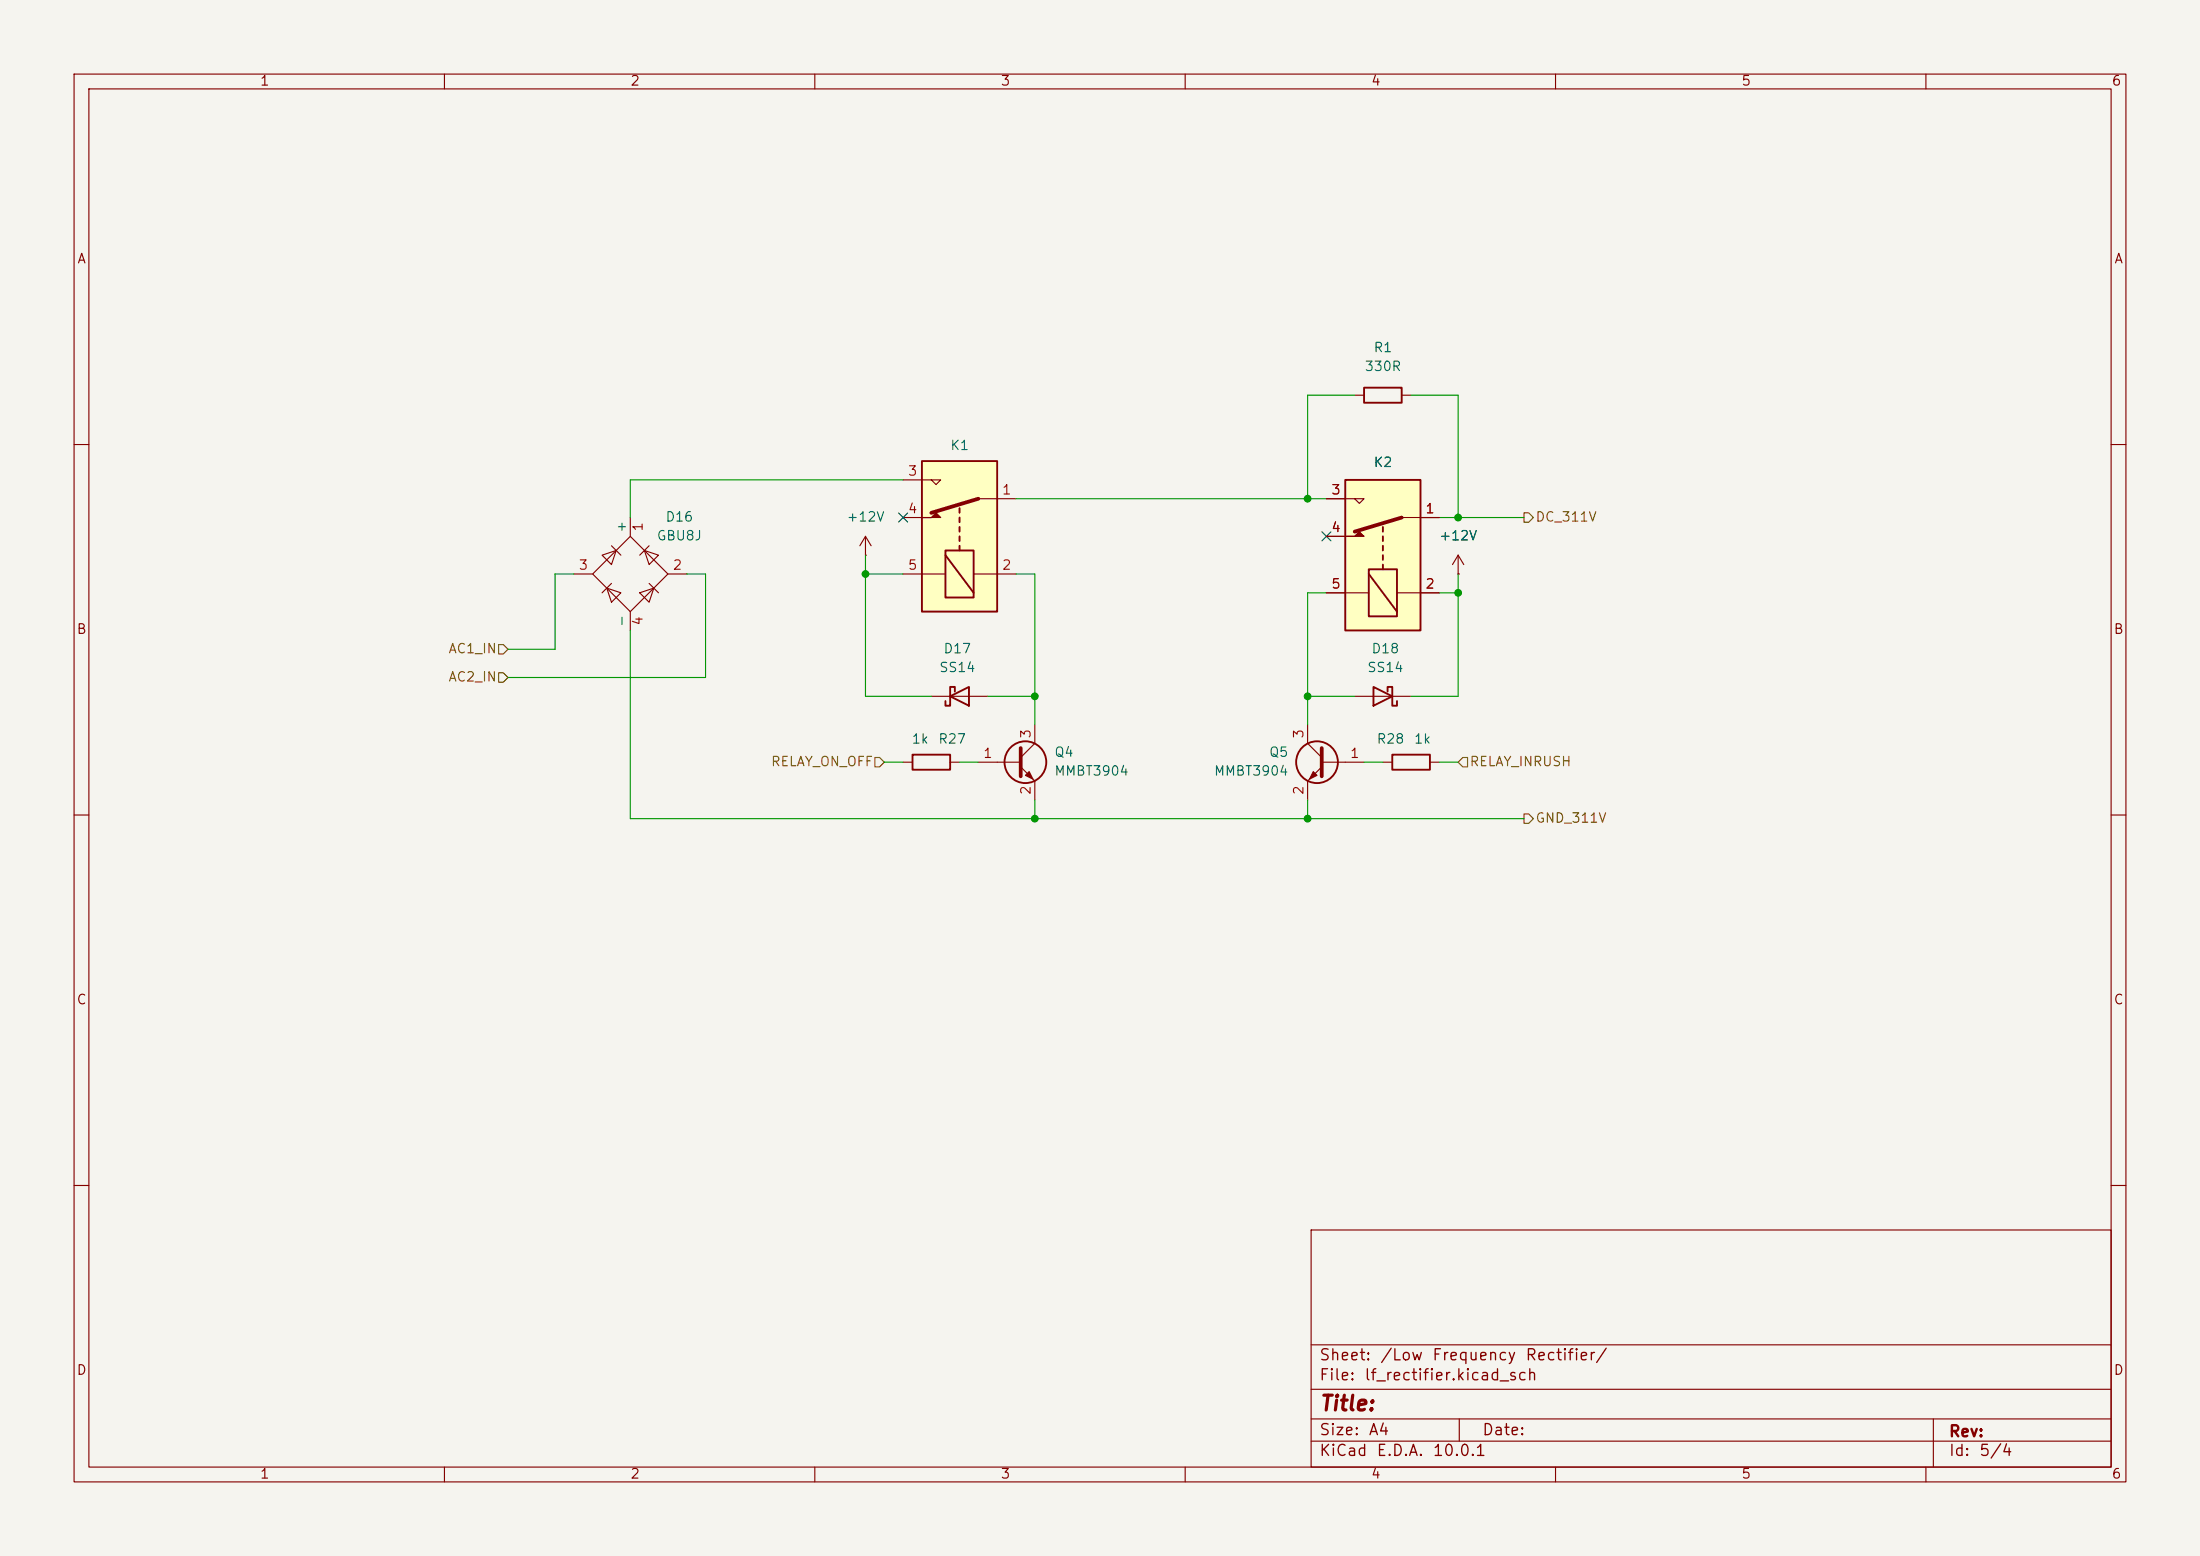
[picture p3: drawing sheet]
(kicad_sch
 (version 20260306)
 (generator "eeschema")
 (generator_version "10.0")
 (paper "A4")
 (lib_symbols
  (symbol "Device:R"
   (pin_numbers (hide yes))
   (pin_names
    (offset 0)) (exclude_from_sim no) (in_bom yes) (on_board yes)
   (in_pos_files yes)
   (duplicate_pin_numbers_are_jumpers no)
   (property "Reference" "R" (at 2.032 0 90) (show_name no) (do_not_autoplace no) (effects (font (size 1.27 1.27))))
   (property "Value" "R" (at 0 0 90) (show_name no) (do_not_autoplace no) (effects (font (size 1.27 1.27))))
   (property "Footprint" "" (at -1.778 0 90) (show_name no) (do_not_autoplace no) (hide yes) (effects (font (size 1.27 1.27))))
   (property "Datasheet" "" (at 0 0 0) (show_name no) (do_not_autoplace no) (hide yes) (effects (font (size 1.27 1.27))))
   (property "Description" "Resistor" (at 0 0 0) (show_name no) (do_not_autoplace no) (hide yes) (effects (font (size 1.27 1.27))))
   (symbol "R_0_1"
    (rectangle (start -1.016 -2.54) (end 1.016 2.54) (stroke (width 0.254) (type default)) (fill (type none))))
   (symbol "R_1_1"
    (pin passive line (at 0 3.81 270) (length 1.27) (name "" (effects (font (size 1.27 1.27)))) (number "1" (effects (font (size 1.27 1.27)))))
    (pin passive line (at 0 -3.81 90) (length 1.27) (name "" (effects (font (size 1.27 1.27)))) (number "2" (effects (font (size 1.27 1.27))))))
   (embedded_fonts no))
  (symbol "Diode:SS14"
   (pin_numbers (hide yes))
   (pin_names
    (offset 1.016) (hide yes)) (exclude_from_sim no) (in_bom yes) (on_board yes)
   (in_pos_files yes)
   (duplicate_pin_numbers_are_jumpers no)
   (property "Reference" "D" (at 0 2.54 0) (show_name no) (do_not_autoplace no) (effects (font (size 1.27 1.27))))
   (property "Value" "SS14" (at 0 -2.54 0) (show_name no) (do_not_autoplace no) (effects (font (size 1.27 1.27))))
   (property "Footprint" "Diode_SMD:D_SMA" (at 0 -4.445 0) (show_name no) (do_not_autoplace no) (hide yes) (effects (font (size 1.27 1.27))))
   (property "Datasheet" "https://www.vishay.com/docs/88746/ss12.pdf" (at 0 0 0) (show_name no) (do_not_autoplace no) (hide yes) (effects (font (size 1.27 1.27))))
   (property "Description" "40V 1A Schottky Diode, SMA" (at 0 0 0) (show_name no) (do_not_autoplace no) (hide yes) (effects (font (size 1.27 1.27))))
   (symbol "SS14_0_1"
    (polyline (pts (xy -1.905 0.635) (xy -1.905 1.27) (xy -1.27 1.27) (xy -1.27 -1.27) (xy -0.635 -1.27) (xy -0.635 -0.635)) (stroke (width 0.254) (type default)) (fill (type none)))
    (polyline (pts (xy 1.27 1.27) (xy 1.27 -1.27) (xy -1.27 0) (xy 1.27 1.27)) (stroke (width 0.254) (type default)) (fill (type none)))
    (polyline (pts (xy 1.27 0) (xy -1.27 0)) (stroke (width 0) (type default)) (fill (type none))))
   (symbol "SS14_1_1"
    (pin passive line (at -3.81 0 0) (length 2.54) (name "K" (effects (font (size 1.27 1.27)))) (number "1" (effects (font (size 1.27 1.27)))))
    (pin passive line (at 3.81 0 180) (length 2.54) (name "A" (effects (font (size 1.27 1.27)))) (number "2" (effects (font (size 1.27 1.27))))))
   (embedded_fonts no))
  (symbol "Diode_Bridge:GBU8J"
   (pin_names
    (offset 0)) (exclude_from_sim no) (in_bom yes) (on_board yes)
   (in_pos_files yes)
   (duplicate_pin_numbers_are_jumpers no)
   (property "Reference" "D" (at 2.54 6.985 0) (show_name no) (do_not_autoplace no) (effects (font (size 1.27 1.27)) (justify left)))
   (property "Value" "GBU8J" (at 2.54 5.08 0) (show_name no) (do_not_autoplace no) (effects (font (size 1.27 1.27)) (justify left)))
   (property "Footprint" "Diode_THT:Diode_Bridge_Vishay_GBU" (at 3.81 3.175 0) (show_name no) (do_not_autoplace no) (hide yes) (effects (font (size 1.27 1.27)) (justify left)))
   (property "Datasheet" "http://www.vishay.com/docs/88656/gbu8a.pdf" (at 0 0 0) (show_name no) (do_not_autoplace no) (hide yes) (effects (font (size 1.27 1.27))))
   (property "Description" "Single-Phase Bridge Rectifier, 420V Vrms, 8.0A If, GBU package" (at 0 0 0) (show_name no) (do_not_autoplace no) (hide yes) (effects (font (size 1.27 1.27))))
   (symbol "GBU8J_0_1"
    (polyline (pts (xy -5.08 0) (xy 0 -5.08) (xy 5.08 0) (xy 0 5.08) (xy -5.08 0)) (stroke (width 0) (type default)) (fill (type none)))
    (polyline (pts (xy -3.81 2.54) (xy -2.54 1.27) (xy -1.905 3.175) (xy -3.81 2.54)) (stroke (width 0) (type default)) (fill (type none)))
    (polyline (pts (xy -2.54 3.81) (xy -1.27 2.54)) (stroke (width 0) (type default)) (fill (type none)))
    (polyline (pts (xy -2.54 -1.27) (xy -3.81 -2.54) (xy -1.905 -3.175) (xy -2.54 -1.27)) (stroke (width 0) (type default)) (fill (type none)))
    (polyline (pts (xy -1.27 -2.54) (xy -2.54 -3.81)) (stroke (width 0) (type default)) (fill (type none)))
    (polyline (pts (xy 1.27 2.54) (xy 2.54 3.81) (xy 3.175 1.905) (xy 1.27 2.54)) (stroke (width 0) (type default)) (fill (type none)))
    (polyline (pts (xy 2.54 1.27) (xy 3.81 2.54)) (stroke (width 0) (type default)) (fill (type none)))
    (polyline (pts (xy 2.54 -1.27) (xy 3.81 -2.54)) (stroke (width 0) (type default)) (fill (type none)))
    (polyline (pts (xy 3.175 -1.905) (xy 1.27 -2.54) (xy 2.54 -3.81) (xy 3.175 -1.905)) (stroke (width 0) (type default)) (fill (type none))))
   (symbol "GBU8J_1_1"
    (pin passive line (at 7.62 0 180) (length 2.54) (name "+" (effects (font (size 1.27 1.27)))) (number "1" (effects (font (size 1.27 1.27)))))
    (pin passive line (at 0 -7.62 90) (length 2.54) (name "" (effects (font (size 1.27 1.27)))) (number "2" (effects (font (size 1.27 1.27)))))
    (pin passive line (at 0 7.62 270) (length 2.54) (name "" (effects (font (size 1.27 1.27)))) (number "3" (effects (font (size 1.27 1.27)))))
    (pin passive line (at -7.62 0 0) (length 2.54) (name "-" (effects (font (size 1.27 1.27)))) (number "4" (effects (font (size 1.27 1.27))))))
   (embedded_fonts no))
  (symbol "Relay:SANYOU_SRD_Form_C" (exclude_from_sim no) (in_bom yes) (on_board yes)
   (in_pos_files yes)
   (duplicate_pin_numbers_are_jumpers no)
   (property "Reference" "K" (at 11.43 3.81 0) (show_name no) (do_not_autoplace no) (effects (font (size 1.27 1.27)) (justify left)))
   (property "Value" "SANYOU_SRD_Form_C" (at 11.43 1.27 0) (show_name no) (do_not_autoplace no) (effects (font (size 1.27 1.27)) (justify left)))
   (property "Footprint" "Relay_THT:Relay_SPDT_SANYOU_SRD_Series_Form_C" (at 11.43 -1.27 0) (show_name no) (do_not_autoplace no) (hide yes) (effects (font (size 1.27 1.27)) (justify left)))
   (property "Datasheet" "http://www.sanyourelay.ca/public/products/pdf/SRD.pdf" (at 0 0 0) (show_name no) (do_not_autoplace no) (hide yes) (effects (font (size 1.27 1.27))))
   (property "Description" "Sanyo SRD relay, Single Pole Miniature Power Relay," (at 0 0 0) (show_name no) (do_not_autoplace no) (hide yes) (effects (font (size 1.27 1.27))))
   (symbol "SANYOU_SRD_Form_C_0_0"
    (polyline (pts (xy 7.62 5.08) (xy 7.62 2.54) (xy 6.985 3.175) (xy 7.62 3.81)) (stroke (width 0) (type default)) (fill (type none))))
   (symbol "SANYOU_SRD_Form_C_0_1"
    (rectangle (start -10.16 5.08) (end 10.16 -5.08) (stroke (width 0.254) (type default)) (fill (type background)))
    (rectangle (start -8.255 1.905) (end -1.905 -1.905) (stroke (width 0.254) (type default)) (fill (type none)))
    (polyline (pts (xy -7.62 -1.905) (xy -2.54 1.905)) (stroke (width 0.254) (type default)) (fill (type none)))
    (polyline (pts (xy -5.08 5.08) (xy -5.08 1.905)) (stroke (width 0) (type default)) (fill (type none)))
    (polyline (pts (xy -5.08 -5.08) (xy -5.08 -1.905)) (stroke (width 0) (type default)) (fill (type none)))
    (polyline (pts (xy -1.905 0) (xy -1.27 0)) (stroke (width 0.254) (type default)) (fill (type none)))
    (polyline (pts (xy -0.635 0) (xy 0 0)) (stroke (width 0.254) (type default)) (fill (type none)))
    (polyline (pts (xy 0.635 0) (xy 1.27 0)) (stroke (width 0.254) (type default)) (fill (type none)))
    (polyline (pts (xy 1.905 0) (xy 2.54 0)) (stroke (width 0.254) (type default)) (fill (type none)))
    (polyline (pts (xy 3.175 0) (xy 3.81 0)) (stroke (width 0.254) (type default)) (fill (type none)))
    (polyline (pts (xy 5.08 -2.54) (xy 3.175 3.81)) (stroke (width 0.508) (type default)) (fill (type none)))
    (polyline (pts (xy 5.08 -2.54) (xy 5.08 -5.08)) (stroke (width 0) (type default)) (fill (type none))))
   (symbol "SANYOU_SRD_Form_C_1_1"
    (polyline (pts (xy 2.54 3.81) (xy 3.175 3.175) (xy 2.54 2.54) (xy 2.54 5.08)) (stroke (width 0) (type default)) (fill (type outline)))
    (pin passive line (at 5.08 -7.62 90) (length 2.54) (name "" (effects (font (size 1.27 1.27)))) (number "1" (effects (font (size 1.27 1.27)))))
    (pin passive line (at -5.08 -7.62 90) (length 2.54) (name "" (effects (font (size 1.27 1.27)))) (number "2" (effects (font (size 1.27 1.27)))))
    (pin passive line (at 7.62 7.62 270) (length 2.54) (name "" (effects (font (size 1.27 1.27)))) (number "3" (effects (font (size 1.27 1.27)))))
    (pin passive line (at 2.54 7.62 270) (length 2.54) (name "" (effects (font (size 1.27 1.27)))) (number "4" (effects (font (size 1.27 1.27)))))
    (pin passive line (at -5.08 7.62 270) (length 2.54) (name "" (effects (font (size 1.27 1.27)))) (number "5" (effects (font (size 1.27 1.27))))))
   (embedded_fonts no))
  (symbol "Transistor_BJT:MMBT3904"
   (pin_names
    (offset 0) (hide yes)) (exclude_from_sim no) (in_bom yes) (on_board yes)
   (in_pos_files yes)
   (duplicate_pin_numbers_are_jumpers no)
   (property "Reference" "Q" (at 5.08 1.905 0) (show_name no) (do_not_autoplace no) (effects (font (size 1.27 1.27)) (justify left)))
   (property "Value" "MMBT3904" (at 5.08 0 0) (show_name no) (do_not_autoplace no) (effects (font (size 1.27 1.27)) (justify left)))
   (property "Footprint" "Package_TO_SOT_SMD:SOT-23" (at 5.08 -1.905 0) (show_name no) (do_not_autoplace no) (hide yes) (effects (font (size 1.27 1.27)
    (italic yes)) (justify left)))
   (property "Datasheet" "https://www.onsemi.com/pdf/datasheet/pzt3904-d.pdf" (at 0 0 0) (show_name no) (do_not_autoplace no) (hide yes) (effects (font (size 1.27 1.27)) (justify left)))
   (property "Description" "0.2A Ic, 40V Vce, Small Signal NPN Transistor, SOT-23" (at 0 0 0) (show_name no) (do_not_autoplace no) (hide yes) (effects (font (size 1.27 1.27))))
   (symbol "MMBT3904_0_1"
    (polyline (pts (xy -2.54 0) (xy 0.635 0)) (stroke (width 0) (type default)) (fill (type none)))
    (polyline (pts (xy 0.635 1.905) (xy 0.635 -1.905)) (stroke (width 0.508) (type default)) (fill (type none)))
    (circle (center 1.27 0) (radius 2.8194) (stroke (width 0.254) (type default)) (fill (type none))))
   (symbol "MMBT3904_1_1"
    (polyline (pts (xy 0.635 0.635) (xy 2.54 2.54)) (stroke (width 0) (type default)) (fill (type none)))
    (polyline (pts (xy 0.635 -0.635) (xy 2.54 -2.54)) (stroke (width 0) (type default)) (fill (type none)))
    (polyline (pts (xy 1.27 -1.778) (xy 1.778 -1.27) (xy 2.286 -2.286) (xy 1.27 -1.778)) (stroke (width 0) (type default)) (fill (type outline)))
    (pin input line (at -5.08 0 0) (length 2.54) (name "B" (effects (font (size 1.27 1.27)))) (number "1" (effects (font (size 1.27 1.27)))))
    (pin passive line (at 2.54 -5.08 90) (length 2.54) (name "E" (effects (font (size 1.27 1.27)))) (number "2" (effects (font (size 1.27 1.27)))))
    (pin passive line (at 2.54 5.08 270) (length 2.54) (name "C" (effects (font (size 1.27 1.27)))) (number "3" (effects (font (size 1.27 1.27))))))
   (embedded_fonts no))
  (symbol "power:+12V"
   (power global)
   (pin_numbers (hide yes))
   (pin_names
    (offset 0) (hide yes)) (exclude_from_sim no) (in_bom yes) (on_board yes)
   (in_pos_files yes)
   (duplicate_pin_numbers_are_jumpers no)
   (property "Reference" "#PWR" (at 0 -3.81 0) (show_name no) (do_not_autoplace no) (hide yes) (effects (font (size 1.27 1.27))))
   (property "Value" "+12V" (at 0 3.556 0) (show_name no) (do_not_autoplace no) (effects (font (size 1.27 1.27))))
   (property "Footprint" "" (at 0 0 0) (show_name no) (do_not_autoplace no) (hide yes) (effects (font (size 1.27 1.27))))
   (property "Datasheet" "" (at 0 0 0) (show_name no) (do_not_autoplace no) (hide yes) (effects (font (size 1.27 1.27))))
   (property "Description" "Power symbol creates a global label with name \"+12V\"" (at 0 0 0) (show_name no) (do_not_autoplace no) (hide yes) (effects (font (size 1.27 1.27))))
   (symbol "+12V_0_1"
    (polyline (pts (xy -0.762 1.27) (xy 0 2.54)) (stroke (width 0) (type default)) (fill (type none)))
    (polyline (pts (xy 0 2.54) (xy 0.762 1.27)) (stroke (width 0) (type default)) (fill (type none)))
    (polyline (pts (xy 0 0) (xy 0 2.54)) (stroke (width 0) (type default)) (fill (type none))))
   (symbol "+12V_1_1"
    (pin power_in line (at 0 0 90) (length 0) (name "" (effects (font (size 1.27 1.27)))) (number "1" (effects (font (size 1.27 1.27))))))
   (embedded_fonts no)))
 (junction
  (at 116.84 77.47)
  (diameter 0)
  (color 0 0 0 0))
 (junction
  (at 139.7 93.98)
  (diameter 0)
  (color 0 0 0 0))
 (junction
  (at 176.53 110.49)
  (diameter 0)
  (color 0 0 0 0))
 (junction
  (at 176.53 93.98)
  (diameter 0)
  (color 0 0 0 0))
 (junction
  (at 176.53 67.31)
  (diameter 0)
  (color 0 0 0 0))
 (junction
  (at 139.7 110.49)
  (diameter 0)
  (color 0 0 0 0))
 (junction
  (at 196.85 80.01)
  (diameter 0)
  (color 0 0 0 0))
 (junction
  (at 196.85 69.85)
  (diameter 0)
  (color 0 0 0 0))
 (no_connect
  (at 121.92 69.85))
 (no_connect
  (at 179.07 72.39))
 (wire
  (pts (xy 196.85 77.47) (xy 196.85 80.01))
  (stroke (width 0) (type default)))
 (wire
  (pts (xy 139.7 93.98) (xy 139.7 97.79))
  (stroke (width 0) (type default)))
 (wire
  (pts (xy 182.88 53.34) (xy 176.53 53.34))
  (stroke (width 0) (type default)))
 (wire
  (pts (xy 190.5 93.98) (xy 196.85 93.98))
  (stroke (width 0) (type default)))
 (wire
  (pts (xy 139.7 93.98) (xy 133.35 93.98))
  (stroke (width 0) (type default)))
 (wire
  (pts (xy 85.09 110.49) (xy 139.7 110.49))
  (stroke (width 0) (type default)))
 (wire
  (pts (xy 179.07 80.01) (xy 176.53 80.01))
  (stroke (width 0) (type default)))
 (wire
  (pts (xy 176.53 107.95) (xy 176.53 110.49))
  (stroke (width 0) (type default)))
 (wire
  (pts (xy 132.08 102.87) (xy 129.54 102.87))
  (stroke (width 0) (type default)))
 (wire
  (pts (xy 68.58 91.44) (xy 95.25 91.44))
  (stroke (width 0) (type default)))
 (wire
  (pts (xy 74.93 77.47) (xy 77.47 77.47))
  (stroke (width 0) (type default)))
 (wire
  (pts (xy 139.7 77.47) (xy 139.7 93.98))
  (stroke (width 0) (type default)))
 (wire
  (pts (xy 176.53 53.34) (xy 176.53 67.31))
  (stroke (width 0) (type default)))
 (wire
  (pts (xy 196.85 93.98) (xy 196.85 80.01))
  (stroke (width 0) (type default)))
 (wire
  (pts (xy 85.09 110.49) (xy 85.09 85.09))
  (stroke (width 0) (type default)))
 (wire
  (pts (xy 92.71 77.47) (xy 95.25 77.47))
  (stroke (width 0) (type default)))
 (wire
  (pts (xy 116.84 74.93) (xy 116.84 77.47))
  (stroke (width 0) (type default)))
 (wire
  (pts (xy 116.84 77.47) (xy 121.92 77.47))
  (stroke (width 0) (type default)))
 (wire
  (pts (xy 196.85 53.34) (xy 196.85 69.85))
  (stroke (width 0) (type default)))
 (wire
  (pts (xy 194.31 102.87) (xy 196.85 102.87))
  (stroke (width 0) (type default)))
 (wire
  (pts (xy 184.15 102.87) (xy 186.69 102.87))
  (stroke (width 0) (type default)))
 (wire
  (pts (xy 139.7 107.95) (xy 139.7 110.49))
  (stroke (width 0) (type default)))
 (wire
  (pts (xy 125.73 93.98) (xy 116.84 93.98))
  (stroke (width 0) (type default)))
 (wire
  (pts (xy 95.25 91.44) (xy 95.25 77.47))
  (stroke (width 0) (type default)))
 (wire
  (pts (xy 85.09 69.85) (xy 85.09 64.77))
  (stroke (width 0) (type default)))
 (wire
  (pts (xy 85.09 64.77) (xy 121.92 64.77))
  (stroke (width 0) (type default)))
 (wire
  (pts (xy 139.7 77.47) (xy 137.16 77.47))
  (stroke (width 0) (type default)))
 (wire
  (pts (xy 176.53 110.49) (xy 139.7 110.49))
  (stroke (width 0) (type default)))
 (wire
  (pts (xy 74.93 87.63) (xy 74.93 77.47))
  (stroke (width 0) (type default)))
 (wire
  (pts (xy 121.92 102.87) (xy 119.38 102.87))
  (stroke (width 0) (type default)))
 (wire
  (pts (xy 196.85 69.85) (xy 205.74 69.85))
  (stroke (width 0) (type default)))
 (wire
  (pts (xy 176.53 80.01) (xy 176.53 93.98))
  (stroke (width 0) (type default)))
 (wire
  (pts (xy 196.85 80.01) (xy 194.31 80.01))
  (stroke (width 0) (type default)))
 (wire
  (pts (xy 176.53 93.98) (xy 182.88 93.98))
  (stroke (width 0) (type default)))
 (wire
  (pts (xy 194.31 69.85) (xy 196.85 69.85))
  (stroke (width 0) (type default)))
 (wire
  (pts (xy 116.84 77.47) (xy 116.84 93.98))
  (stroke (width 0) (type default)))
 (wire
  (pts (xy 68.58 87.63) (xy 74.93 87.63))
  (stroke (width 0) (type default)))
 (wire
  (pts (xy 179.07 67.31) (xy 176.53 67.31))
  (stroke (width 0) (type default)))
 (wire
  (pts (xy 137.16 67.31) (xy 176.53 67.31))
  (stroke (width 0) (type default)))
 (wire
  (pts (xy 176.53 93.98) (xy 176.53 97.79))
  (stroke (width 0) (type default)))
 (wire
  (pts (xy 205.74 110.49) (xy 176.53 110.49))
  (stroke (width 0) (type default)))
 (wire
  (pts (xy 190.5 53.34) (xy 196.85 53.34))
  (stroke (width 0) (type default)))
 (hierarchical_label "AC1_IN"
  (shape input)
  (at 68.58 87.63 180)
  (effects (font (size 1.27 1.27)) (justify right)))
 (hierarchical_label "DC_311V"
  (shape output)
  (at 205.74 69.85 0)
  (effects (font (size 1.27 1.27)) (justify left)))
 (hierarchical_label "RELAY_ON_OFF"
  (shape input)
  (at 119.38 102.87 180)
  (effects (font (size 1.27 1.27)) (justify right)))
 (hierarchical_label "AC2_IN"
  (shape input)
  (at 68.58 91.44 180)
  (effects (font (size 1.27 1.27)) (justify right)))
 (hierarchical_label "GND_311V"
  (shape output)
  (at 205.74 110.49 0)
  (effects (font (size 1.27 1.27)) (justify left)))
 (hierarchical_label "RELAY_INRUSH"
  (shape input)
  (at 196.85 102.87 0)
  (effects (font (size 1.27 1.27)) (justify left)))
 (symbol
  (lib_id "Transistor_BJT:MMBT3904")
  (at 137.16 102.87 0)
  (unit 1)
  (body_style 1)
  (exclude_from_sim no)
  (in_bom yes)
  (on_board yes)
  (in_pos_files yes)
  (dnp no)
  (fields_autoplaced yes)
  (property "Reference" "Q4" (at 142.24 101.5999 0) (show_name no) (do_not_autoplace no) (effects (font (size 1.27 1.27)) (justify left)))
  (property "Value" "MMBT3904" (at 142.24 104.1399 0) (show_name no) (do_not_autoplace no) (effects (font (size 1.27 1.27)) (justify left)))
  (property "Footprint" "Package_TO_SOT_SMD:SOT-23" (at 142.24 104.775 0) (hide yes) (show_name no) (do_not_autoplace no) (effects (font (size 1.27 1.27)
    (italic yes)) (justify left)))
  (property "Datasheet" "https://www.onsemi.com/pdf/datasheet/pzt3904-d.pdf" (at 137.16 102.87 0) (hide yes) (show_name no) (do_not_autoplace no) (effects (font (size 1.27 1.27)) (justify left)))
  (property "Description" "0.2A Ic, 40V Vce, Small Signal NPN Transistor, SOT-23" (at 137.16 102.87 0) (hide yes) (show_name no) (do_not_autoplace no) (effects (font (size 1.27 1.27))))
  (pin "2")
  (pin "1")
  (pin "3"))
 (symbol
  (lib_id "Transistor_BJT:MMBT3904")
  (at 179.07 102.87 0)
  (mirror y)
  (unit 1)
  (body_style 1)
  (exclude_from_sim no)
  (in_bom yes)
  (on_board yes)
  (in_pos_files yes)
  (dnp no)
  (fields_autoplaced yes)
  (property "Reference" "Q5" (at 173.99 101.5999 0) (show_name no) (do_not_autoplace no) (effects (font (size 1.27 1.27)) (justify left)))
  (property "Value" "MMBT3904" (at 173.99 104.1399 0) (show_name no) (do_not_autoplace no) (effects (font (size 1.27 1.27)) (justify left)))
  (property "Footprint" "Package_TO_SOT_SMD:SOT-23" (at 173.99 104.775 0) (hide yes) (show_name no) (do_not_autoplace no) (effects (font (size 1.27 1.27)
    (italic yes)) (justify left)))
  (property "Datasheet" "https://www.onsemi.com/pdf/datasheet/pzt3904-d.pdf" (at 179.07 102.87 0) (hide yes) (show_name no) (do_not_autoplace no) (effects (font (size 1.27 1.27)) (justify left)))
  (property "Description" "0.2A Ic, 40V Vce, Small Signal NPN Transistor, SOT-23" (at 179.07 102.87 0) (hide yes) (show_name no) (do_not_autoplace no) (effects (font (size 1.27 1.27))))
  (pin "2")
  (pin "1")
  (pin "3"))
 (symbol
  (lib_id "Relay:SANYOU_SRD_Form_C")
  (at 129.54 72.39 90)
  (unit 1)
  (body_style 1)
  (exclude_from_sim no)
  (in_bom yes)
  (on_board yes)
  (in_pos_files yes)
  (dnp no)
  (property "Reference" "K1" (at 129.54 60.198 90) (show_name no) (do_not_autoplace no) (effects (font (size 1.27 1.27))))
  (property "Value" "Rele 5V" (at 129.54 59.69 90) (hide yes) (show_name no) (do_not_autoplace no) (effects (font (size 1.27 1.27))))
  (property "Footprint" "Relay_THT:Relay_SPDT_SANYOU_SRD_Series_Form_C" (at 130.81 60.96 0) (hide yes) (show_name no) (do_not_autoplace no) (effects (font (size 1.27 1.27)) (justify left)))
  (property "Datasheet" "http://www.sanyourelay.ca/public/products/pdf/SRD.pdf" (at 129.54 72.39 0) (hide yes) (show_name no) (do_not_autoplace no) (effects (font (size 1.27 1.27))))
  (property "Description" "Sanyo SRD relay, Single Pole Miniature Power Relay," (at 129.54 72.39 0) (hide yes) (show_name no) (do_not_autoplace no) (effects (font (size 1.27 1.27))))
  (pin "2")
  (pin "4")
  (pin "1")
  (pin "5")
  (pin "3"))
 (symbol
  (lib_id "Diode_Bridge:GBU8J")
  (at 85.09 77.47 90)
  (unit 1)
  (body_style 1)
  (exclude_from_sim no)
  (in_bom yes)
  (on_board yes)
  (in_pos_files yes)
  (dnp no)
  (property "Reference" "D16" (at 91.694 69.85 90) (show_name no) (do_not_autoplace no) (effects (font (size 1.27 1.27))))
  (property "Value" "GBU8J" (at 91.694 72.39 90) (show_name no) (do_not_autoplace no) (effects (font (size 1.27 1.27))))
  (property "Footprint" "Diode_THT:Diode_Bridge_Vishay_GBU" (at 81.915 73.66 0) (hide yes) (show_name no) (do_not_autoplace no) (effects (font (size 1.27 1.27)) (justify left)))
  (property "Datasheet" "http://www.vishay.com/docs/88656/gbu8a.pdf" (at 85.09 77.47 0) (hide yes) (show_name no) (do_not_autoplace no) (effects (font (size 1.27 1.27))))
  (property "Description" "Single-Phase Bridge Rectifier, 420V Vrms, 8.0A If, GBU package" (at 85.09 77.47 0) (hide yes) (show_name no) (do_not_autoplace no) (effects (font (size 1.27 1.27))))
  (pin "1")
  (pin "2")
  (pin "3")
  (pin "4"))
 (symbol
  (lib_id "Diode:SS14")
  (at 129.54 93.98 0)
  (mirror x)
  (unit 1)
  (body_style 1)
  (exclude_from_sim no)
  (in_bom yes)
  (on_board yes)
  (in_pos_files yes)
  (dnp no)
  (fields_autoplaced yes)
  (property "Reference" "D17" (at 129.2225 87.63 0) (show_name no) (do_not_autoplace no) (effects (font (size 1.27 1.27))))
  (property "Value" "SS14" (at 129.2225 90.17 0) (show_name no) (do_not_autoplace no) (effects (font (size 1.27 1.27))))
  (property "Footprint" "Diode_SMD:D_SMA" (at 129.54 89.535 0) (hide yes) (show_name no) (do_not_autoplace no) (effects (font (size 1.27 1.27))))
  (property "Datasheet" "https://www.vishay.com/docs/88746/ss12.pdf" (at 129.54 93.98 0) (hide yes) (show_name no) (do_not_autoplace no) (effects (font (size 1.27 1.27))))
  (property "Description" "40V 1A Schottky Diode, SMA" (at 129.54 93.98 0) (hide yes) (show_name no) (do_not_autoplace no) (effects (font (size 1.27 1.27))))
  (pin "2")
  (pin "1"))
 (symbol
  (lib_id "power:+12V")
  (at 196.85 77.47 0)
  (unit 1)
  (body_style 1)
  (exclude_from_sim no)
  (in_bom yes)
  (on_board yes)
  (in_pos_files yes)
  (dnp no)
  (fields_autoplaced yes)
  (property "Reference" "#PWR035" (at 196.85 81.28 0) (hide yes) (show_name no) (do_not_autoplace no) (effects (font (size 1.27 1.27))))
  (property "Value" "+12V" (at 196.85 72.39 0) (show_name no) (do_not_autoplace no) (effects (font (size 1.27 1.27))))
  (property "Footprint" "" (at 196.85 77.47 0) (hide yes) (show_name no) (do_not_autoplace no) (effects (font (size 1.27 1.27))))
  (property "Datasheet" "" (at 196.85 77.47 0) (hide yes) (show_name no) (do_not_autoplace no) (effects (font (size 1.27 1.27))))
  (property "Description" "Power symbol creates a global label with name \"+12V\"" (at 196.85 77.47 0) (hide yes) (show_name no) (do_not_autoplace no) (effects (font (size 1.27 1.27))))
  (pin "1"))
 (symbol
  (lib_id "Relay:SANYOU_SRD_Form_C")
  (at 186.69 74.93 90)
  (unit 1)
  (body_style 1)
  (exclude_from_sim no)
  (in_bom yes)
  (on_board yes)
  (in_pos_files yes)
  (dnp no)
  (property "Reference" "K2" (at 186.69 62.484 90) (show_name no) (do_not_autoplace no) (effects (font (size 1.27 1.27))))
  (property "Value" "Rele 5V" (at 186.69 62.23 90) (hide yes) (show_name no) (do_not_autoplace no) (effects (font (size 1.27 1.27))))
  (property "Footprint" "Relay_THT:Relay_SPDT_SANYOU_SRD_Series_Form_C" (at 187.96 63.5 0) (hide yes) (show_name no) (do_not_autoplace no) (effects (font (size 1.27 1.27)) (justify left)))
  (property "Datasheet" "http://www.sanyourelay.ca/public/products/pdf/SRD.pdf" (at 186.69 74.93 0) (hide yes) (show_name no) (do_not_autoplace no) (effects (font (size 1.27 1.27))))
  (property "Description" "Sanyo SRD relay, Single Pole Miniature Power Relay," (at 186.69 74.93 0) (hide yes) (show_name no) (do_not_autoplace no) (effects (font (size 1.27 1.27))))
  (pin "2")
  (pin "4")
  (pin "1")
  (pin "5")
  (pin "3"))
 (symbol
  (lib_id "Device:R")
  (at 125.73 102.87 270)
  (mirror x)
  (unit 1)
  (body_style 1)
  (exclude_from_sim no)
  (in_bom yes)
  (on_board yes)
  (in_pos_files yes)
  (dnp no)
  (property "Reference" "R27" (at 128.524 99.822 90) (show_name no) (do_not_autoplace no) (effects (font (size 1.27 1.27))))
  (property "Value" "1k" (at 124.206 99.822 90) (show_name no) (do_not_autoplace no) (effects (font (size 1.27 1.27))))
  (property "Footprint" "Resistor_SMD:R_1206_3216Metric_Pad1.30x1.75mm_HandSolder" (at 125.73 104.648 90) (hide yes) (show_name no) (do_not_autoplace no) (effects (font (size 1.27 1.27))))
  (property "Datasheet" "" (at 125.73 102.87 0) (hide yes) (show_name no) (do_not_autoplace no) (effects (font (size 1.27 1.27))))
  (property "Description" "Resistor" (at 125.73 102.87 0) (hide yes) (show_name no) (do_not_autoplace no) (effects (font (size 1.27 1.27))))
  (pin "2")
  (pin "1"))
 (symbol
  (lib_id "power:+12V")
  (at 116.84 74.93 0)
  (unit 1)
  (body_style 1)
  (exclude_from_sim no)
  (in_bom yes)
  (on_board yes)
  (in_pos_files yes)
  (dnp no)
  (fields_autoplaced yes)
  (property "Reference" "#PWR034" (at 116.84 78.74 0) (hide yes) (show_name no) (do_not_autoplace no) (effects (font (size 1.27 1.27))))
  (property "Value" "+12V" (at 116.84 69.85 0) (show_name no) (do_not_autoplace no) (effects (font (size 1.27 1.27))))
  (property "Footprint" "" (at 116.84 74.93 0) (hide yes) (show_name no) (do_not_autoplace no) (effects (font (size 1.27 1.27))))
  (property "Datasheet" "" (at 116.84 74.93 0) (hide yes) (show_name no) (do_not_autoplace no) (effects (font (size 1.27 1.27))))
  (property "Description" "Power symbol creates a global label with name \"+12V\"" (at 116.84 74.93 0) (hide yes) (show_name no) (do_not_autoplace no) (effects (font (size 1.27 1.27))))
  (pin "1"))
 (symbol
  (lib_id "Device:R")
  (at 186.69 53.34 90)
  (unit 1)
  (body_style 1)
  (exclude_from_sim no)
  (in_bom yes)
  (on_board yes)
  (in_pos_files yes)
  (dnp no)
  (fields_autoplaced yes)
  (property "Reference" "R1" (at 186.69 46.99 90) (show_name no) (do_not_autoplace no) (effects (font (size 1.27 1.27))))
  (property "Value" "330R" (at 186.69 49.53 90) (show_name no) (do_not_autoplace no) (effects (font (size 1.27 1.27))))
  (property "Footprint" "Resistor_THT:R_Axial_Power_L38.0mm_W6.4mm_P45.72mm" (at 186.69 55.118 90) (hide yes) (show_name no) (do_not_autoplace no) (effects (font (size 1.27 1.27))))
  (property "Datasheet" "" (at 186.69 53.34 0) (hide yes) (show_name no) (do_not_autoplace no) (effects (font (size 1.27 1.27))))
  (property "Description" "Resistor" (at 186.69 53.34 0) (hide yes) (show_name no) (do_not_autoplace no) (effects (font (size 1.27 1.27))))
  (pin "2")
  (pin "1"))
 (symbol
  (lib_id "Diode:SS14")
  (at 186.69 93.98 180)
  (unit 1)
  (body_style 1)
  (exclude_from_sim no)
  (in_bom yes)
  (on_board yes)
  (in_pos_files yes)
  (dnp no)
  (fields_autoplaced yes)
  (property "Reference" "D18" (at 187.0075 87.63 0) (show_name no) (do_not_autoplace no) (effects (font (size 1.27 1.27))))
  (property "Value" "SS14" (at 187.0075 90.17 0) (show_name no) (do_not_autoplace no) (effects (font (size 1.27 1.27))))
  (property "Footprint" "Diode_SMD:D_SMA" (at 186.69 89.535 0) (hide yes) (show_name no) (do_not_autoplace no) (effects (font (size 1.27 1.27))))
  (property "Datasheet" "https://www.vishay.com/docs/88746/ss12.pdf" (at 186.69 93.98 0) (hide yes) (show_name no) (do_not_autoplace no) (effects (font (size 1.27 1.27))))
  (property "Description" "40V 1A Schottky Diode, SMA" (at 186.69 93.98 0) (hide yes) (show_name no) (do_not_autoplace no) (effects (font (size 1.27 1.27))))
  (pin "2")
  (pin "1"))
 (symbol
  (lib_id "Device:R")
  (at 190.5 102.87 90)
  (unit 1)
  (body_style 1)
  (exclude_from_sim no)
  (in_bom yes)
  (on_board yes)
  (in_pos_files yes)
  (dnp no)
  (property "Reference" "R28" (at 187.706 99.822 90) (show_name no) (do_not_autoplace no) (effects (font (size 1.27 1.27))))
  (property "Value" "1k" (at 192.024 99.822 90) (show_name no) (do_not_autoplace no) (effects (font (size 1.27 1.27))))
  (property "Footprint" "Resistor_SMD:R_1206_3216Metric_Pad1.30x1.75mm_HandSolder" (at 190.5 104.648 90) (hide yes) (show_name no) (do_not_autoplace no) (effects (font (size 1.27 1.27))))
  (property "Datasheet" "" (at 190.5 102.87 0) (hide yes) (show_name no) (do_not_autoplace no) (effects (font (size 1.27 1.27))))
  (property "Description" "Resistor" (at 190.5 102.87 0) (hide yes) (show_name no) (do_not_autoplace no) (effects (font (size 1.27 1.27))))
  (pin "2")
  (pin "1")))
